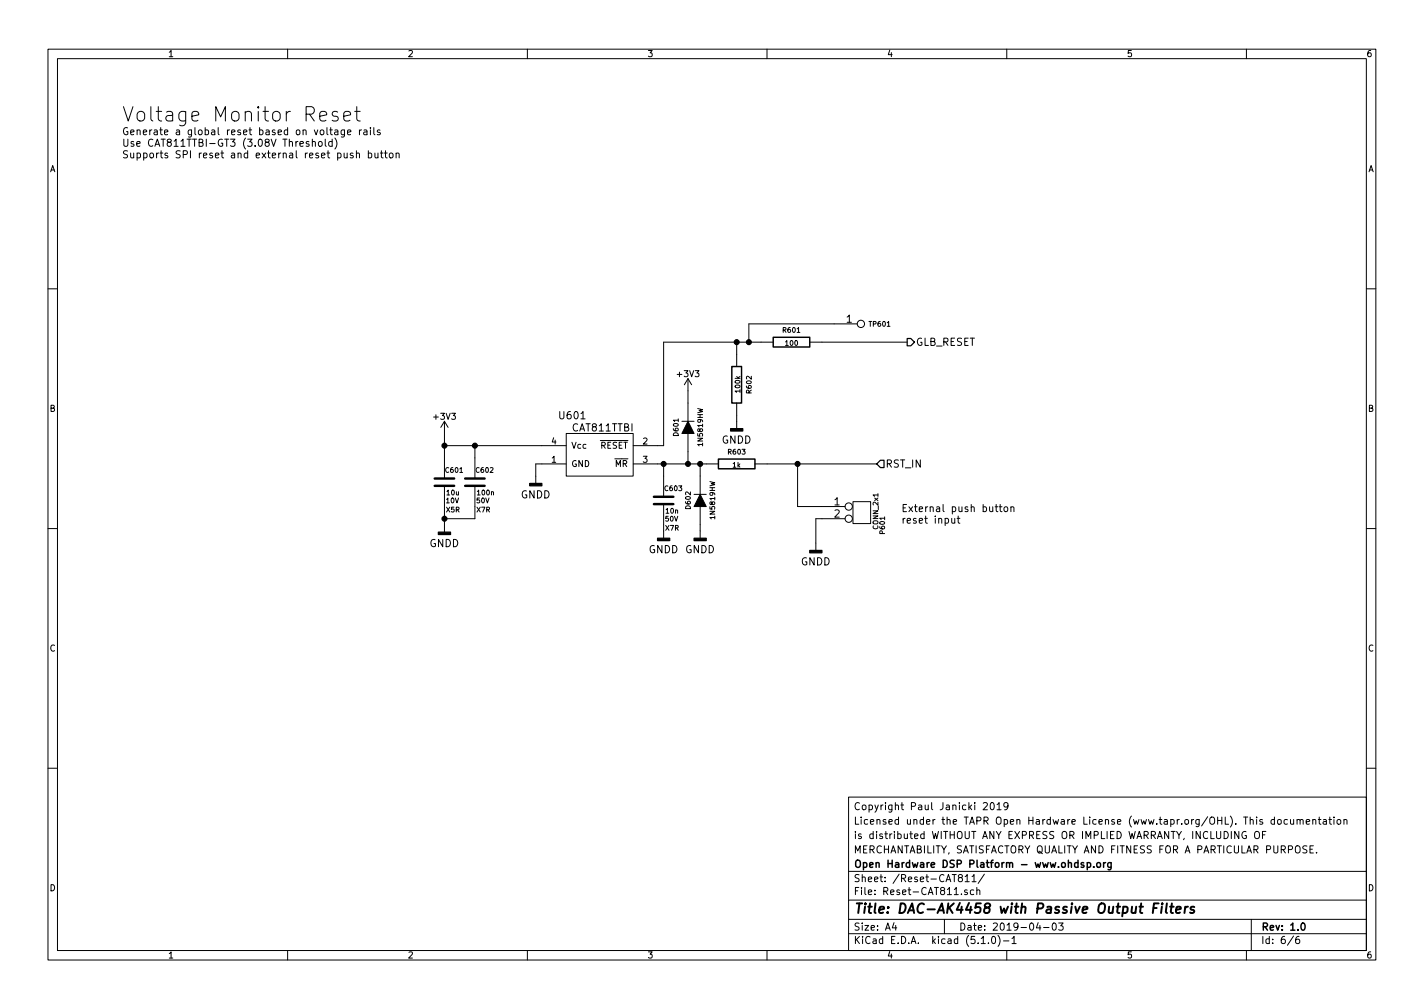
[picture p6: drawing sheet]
EESchema Schematic File Version 4
LIBS:DAC-AK4458-1.0-cache
EELAYER 29 0
EELAYER END
$Descr A4 11693 8268
encoding utf-8
Sheet 6 6
Title "DAC-AK4458 with Passive Output Filters"
Date "2019-04-03"
Rev "1.0"
Comp "Open Hardware DSP Platform - www.ohdsp.org"
Comment1 "MERCHANTABILITY, SATISFACTORY QUALITY AND FITNESS FOR A PARTICULAR PURPOSE."
Comment2 "is distributed WITHOUT ANY EXPRESS OR IMPLIED WARRANTY, INCLUDING OF "
Comment3 "Licensed under the TAPR Open Hardware License (www.tapr.org/OHL). This documentation"
Comment4 "Copyright Paul Janicki 2019"
$EndDescr
Text Notes 1000 1300 0    59   ~ 6
Generate a global reset based on voltage rails\nUse CAT811TTBI−GT3 (3.08V Threshold)\nSupports SPI reset and external reset push button
Text Notes 1000 1000 0    118  ~ 6
Voltage Monitor Reset
$Comp
L power:GNDD #PWR0602
U 1 1
P 6050 3450
F 0 "#PWR0602" H 6050 3200 60  0001 C CNN
F 1 "GNDD" H 6050 3300 60  0000 C CNN
F 2 "" H 6050 3450 60  0000 C CNN
F 3 "" H 6050 3450 60  0000 C CNN
	1    6050 3450
	-1   0    0    -1  
$EndComp
Text Notes 7400 4300 0    59   ~ 6
External push button\nreset input
$Comp
L power:GNDD #PWR0606
U 1 1
P 5450 4350
F 0 "#PWR0606" H 5450 4100 60  0001 C CNN
F 1 "GNDD" H 5450 4200 60  0000 C CNN
F 2 "" H 5450 4350 60  0000 C CNN
F 3 "" H 5450 4350 60  0000 C CNN
	1    5450 4350
	-1   0    0    -1  
$EndComp
$Comp
L power:GNDD #PWR0605
U 1 1
P 3650 4300
F 0 "#PWR0605" H 3650 4050 60  0001 C CNN
F 1 "GNDD" H 3650 4150 60  0000 C CNN
F 2 "" H 3650 4300 60  0000 C CNN
F 3 "" H 3650 4300 60  0000 C CNN
	1    3650 4300
	-1   0    0    -1  
$EndComp
$Comp
L power:GNDD #PWR0604
U 1 1
P 4400 3900
F 0 "#PWR0604" H 4400 3650 60  0001 C CNN
F 1 "GNDD" H 4400 3750 60  0000 C CNN
F 2 "" H 4400 3900 60  0000 C CNN
F 3 "" H 4400 3900 60  0000 C CNN
	1    4400 3900
	-1   0    0    -1  
$EndComp
Text HLabel 7450 2800 2    60   Output ~ 6
GLB_RESET
Text HLabel 7200 3800 2    60   Input ~ 6
RST_IN
$Comp
L power:GNDD #PWR0608
U 1 1
P 6700 4450
F 0 "#PWR0608" H 6700 4200 60  0001 C CNN
F 1 "GNDD" H 6700 4300 60  0000 C CNN
F 2 "" H 6700 4450 60  0000 C CNN
F 3 "" H 6700 4450 60  0000 C CNN
	1    6700 4450
	-1   0    0    -1  
$EndComp
$Comp
L MyKiCadLibs-Lib:PIN TP601
U 1 1
P 6850 2650
F 0 "TP601" H 7225 2650 40  0000 C CNN
F 1 "PIN" H 7350 2650 40  0001 C CNN
F 2 "MyKiCadLibs-Footprints:TP-2mm" H 7190 2540 60  0001 C CNN
F 3 "" H 7190 2540 60  0000 C CNN
	1    6850 2650
	1    0    0    -1  
$EndComp
$Comp
L MyKiCadLibs-Lib:CONN_2x1 P601
U 1 1
P 6750 4150
F 0 "P601" V 7245 3995 40  0000 C CNN
F 1 "CONN_2x1" V 7190 4110 40  0000 C CNN
F 2 "MyKiCadLibs-Footprints:CONN_SIL_2_1MM" H 7090 4040 60  0001 C CNN
F 3 "" H 7090 4040 60  0000 C CNN
F 4 "1x2 2.54mm pitch pin header" H 7000 3900 40  0001 C CNN "Description"
	1    6750 4150
	1    0    0    -1  
$EndComp
$Comp
L MyKiCadLibs-Lib:C C603
U 1 1
P 5450 4100
F 0 "C603" H 5450 4200 40  0000 L CNN
F 1 "10n" H 5460 4015 40  0000 L CNN
F 2 "MyKiCadLibs-Footprints:SMD-0805" H 5488 3950 30  0001 C CNN
F 3 "" H 5450 4200 60  0000 C CNN
F 4 "50V" H 5515 3950 40  0000 C CNN "Voltage"
F 5 "X7R" H 5520 3875 40  0000 C CNN "Type"
F 6 "Ceramic capacitor" H 5450 4400 40  0001 L CNN "Description"
F 7 "10%" H 5850 4600 40  0001 C CNN "Tolerance"
F 8 "0805" H 5450 4100 60  0001 C CNN "Size"
	1    5450 4100
	1    0    0    -1  
$EndComp
$Comp
L MyKiCadLibs-Lib:C C601
U 1 1
P 3650 3950
F 0 "C601" H 3650 4050 40  0000 L CNN
F 1 "10u" H 3660 3865 40  0000 L CNN
F 2 "MyKiCadLibs-Footprints:SMD-0805" H 3688 3800 30  0001 C CNN
F 3 "" H 3650 4050 60  0000 C CNN
F 4 "10V" H 3715 3800 40  0000 C CNN "Voltage"
F 5 "X5R" H 3720 3725 40  0000 C CNN "Type"
F 6 "Ceramic capacitor" H 3650 4250 40  0001 L CNN "Description"
F 7 "20%" H 4050 4450 40  0001 C CNN "Tolerance"
F 8 "0805" H 3650 3950 60  0001 C CNN "Size"
	1    3650 3950
	1    0    0    -1  
$EndComp
$Comp
L MyKiCadLibs-Lib:C C602
U 1 1
P 3900 3950
F 0 "C602" H 3900 4050 40  0000 L CNN
F 1 "100n" H 3910 3865 40  0000 L CNN
F 2 "MyKiCadLibs-Footprints:SMD-0805" H 3938 3800 30  0001 C CNN
F 3 "" H 3900 4050 60  0000 C CNN
F 4 "50V" H 3965 3800 40  0000 C CNN "Voltage"
F 5 "X7R" H 3970 3725 40  0000 C CNN "Type"
F 6 "Ceramic capacitor" H 3900 4250 40  0001 L CNN "Description"
F 7 "10%" H 4300 4450 40  0001 C CNN "Tolerance"
F 8 "0805" H 3900 3950 60  0001 C CNN "Size"
	1    3900 3950
	1    0    0    -1  
$EndComp
$Comp
L MyKiCadLibs-Lib:R R603
U 1 1
P 6050 3800
F 0 "R603" V 5950 3800 40  0000 C CNN
F 1 "1k" V 6057 3801 40  0000 C CNN
F 2 "MyKiCadLibs-Footprints:SMD-0805" V 5980 3800 30  0001 C CNN
F 3 "" V 5970 3800 30  0000 C CNN
F 4 "100mW" V 6150 3800 40  0001 C CNN "Power"
F 5 "Thick or thin film resistor" V 6295 3800 40  0001 C CNN "Description"
F 6 "0805" V 6225 3800 40  0001 C CNN "Size"
F 7 "1%" V 6375 3800 40  0001 C CNN "Tolerance"
	1    6050 3800
	0    -1   1    0   
$EndComp
$Comp
L MyKiCadLibs-Lib:R R601
U 1 1
P 6500 2800
F 0 "R601" V 6400 2800 40  0000 C CNN
F 1 "100" V 6507 2801 40  0000 C CNN
F 2 "MyKiCadLibs-Footprints:SMD-0805" V 6430 2800 30  0001 C CNN
F 3 "" V 6420 2800 30  0000 C CNN
F 4 "100mW" V 6600 2800 40  0001 C CNN "Power"
F 5 "Thick or thin film resistor" V 6745 2800 40  0001 C CNN "Description"
F 6 "0805" V 6675 2800 40  0001 C CNN "Size"
F 7 "1%" V 6825 2800 40  0001 C CNN "Tolerance"
	1    6500 2800
	0    1    1    0   
$EndComp
$Comp
L MyKiCadLibs-Lib:R R602
U 1 1
P 6050 3150
F 0 "R602" V 6150 3150 40  0000 C CNN
F 1 "100k" V 6057 3151 40  0000 C CNN
F 2 "MyKiCadLibs-Footprints:SMD-0805" V 5980 3150 30  0001 C CNN
F 3 "" V 5970 3150 30  0000 C CNN
F 4 "100mW" V 6150 3150 40  0001 C CNN "Power"
F 5 "Thick or thin film resistor" V 6295 3150 40  0001 C CNN "Description"
F 6 "0805" V 6225 3150 40  0001 C CNN "Size"
F 7 "1%" V 6375 3150 40  0001 C CNN "Tolerance"
	1    6050 3150
	1    0    0    -1  
$EndComp
Wire Wire Line
	6700 4250 6750 4250
Wire Wire Line
	6700 4450 6700 4250
Connection ~ 6550 3800
Wire Wire Line
	6300 3800 6550 3800
Wire Wire Line
	6550 3800 6550 4150
Wire Wire Line
	6550 4150 6750 4150
Wire Wire Line
	5450 3650 5400 3650
Connection ~ 5450 3800
Wire Wire Line
	5450 3900 5450 3800
Wire Wire Line
	5400 3800 5450 3800
Wire Wire Line
	6050 3400 6050 3450
Wire Wire Line
	4400 3800 4450 3800
Wire Wire Line
	4400 3900 4400 3800
Connection ~ 3900 3650
Connection ~ 3650 3650
Wire Wire Line
	3900 3650 3900 3750
Wire Wire Line
	3650 3550 3650 3650
Connection ~ 3650 4250
Wire Wire Line
	3650 4250 3900 4250
Wire Wire Line
	3900 4250 3900 4150
Wire Wire Line
	3650 4150 3650 4250
Wire Wire Line
	5450 4350 5450 4300
$Comp
L power:+3V3 #PWR0603
U 1 1
P 3650 3550
F 0 "#PWR0603" H 3650 3400 50  0001 C CNN
F 1 "+3V3" H 3650 3690 50  0000 C CNN
F 2 "" H 3650 3550 50  0001 C CNN
F 3 "" H 3650 3550 50  0001 C CNN
	1    3650 3550
	1    0    0    -1  
$EndComp
Wire Wire Line
	3650 3650 3900 3650
$Comp
L MyKiCadLibs-Lib:IC-RST-CAT811 U601
U 1 1
P 4450 3650
F 0 "U601" H 4700 3900 60  0000 C CNN
F 1 "CAT811TTBI" H 4950 3800 60  0000 C CNN
F 2 "MyKiCadLibs-Footprints:IC-SOT143" H 4900 3350 60  0001 C CNN
F 3 "" H 4450 3800 60  0000 C CNN
F 4 "CAT811/ADM811 - 4-Pin Microprocessor Power Supply Supervisor with Manual Reset - Active Low" H 4950 3250 60  0001 C CNN "Description"
	1    4450 3650
	1    0    0    -1  
$EndComp
Wire Wire Line
	5450 2800 6050 2800
Wire Wire Line
	5450 2800 5450 3650
Wire Wire Line
	6050 2900 6050 2800
Connection ~ 6050 2800
$Comp
L MyKiCadLibs-Lib:DIODE D601
U 1 1
P 5650 3500
F 0 "D601" H 5650 3600 40  0000 C CNN
F 1 "1N5819HW" H 5650 3400 40  0000 C CNN
F 2 "MyKiCadLibs-Footprints:DIODE-SOD-123" H 5650 3500 60  0001 C CNN
F 3 "" H 5650 3500 60  0000 C CNN
F 4 "1A 40V Schottky Rectifier - SOD-123" H 5650 3500 60  0001 C CNN "Description"
	1    5650 3500
	0    -1   -1   0   
$EndComp
$Comp
L power:+3V3 #PWR0601
U 1 1
P 5650 3200
F 0 "#PWR0601" H 5650 3050 50  0001 C CNN
F 1 "+3V3" H 5650 3340 50  0000 C CNN
F 2 "" H 5650 3200 50  0001 C CNN
F 3 "" H 5650 3200 50  0001 C CNN
	1    5650 3200
	1    0    0    -1  
$EndComp
Wire Wire Line
	5650 3200 5650 3300
Wire Wire Line
	5650 3700 5650 3800
Connection ~ 5650 3800
$Comp
L MyKiCadLibs-Lib:DIODE D602
U 1 1
P 5750 4100
F 0 "D602" H 5750 4200 40  0000 C CNN
F 1 "1N5819HW" H 5750 4000 40  0000 C CNN
F 2 "MyKiCadLibs-Footprints:DIODE-SOD-123" H 5750 4100 60  0001 C CNN
F 3 "" H 5750 4100 60  0000 C CNN
F 4 "1A 40V Schottky Rectifier - SOD-123" H 5750 4100 60  0001 C CNN "Description"
	1    5750 4100
	0    -1   -1   0   
$EndComp
$Comp
L power:GNDD #PWR0607
U 1 1
P 5750 4350
F 0 "#PWR0607" H 5750 4100 60  0001 C CNN
F 1 "GNDD" H 5750 4200 60  0000 C CNN
F 2 "" H 5750 4350 60  0000 C CNN
F 3 "" H 5750 4350 60  0000 C CNN
	1    5750 4350
	-1   0    0    -1  
$EndComp
Wire Wire Line
	5750 4300 5750 4350
Wire Wire Line
	5750 3900 5750 3800
Connection ~ 5750 3800
Wire Wire Line
	5450 3800 5650 3800
Wire Wire Line
	3900 3650 4450 3650
Wire Wire Line
	3650 3650 3650 3750
Wire Wire Line
	3650 4250 3650 4300
Wire Wire Line
	6050 2800 6150 2800
Wire Wire Line
	5650 3800 5750 3800
Wire Wire Line
	5750 3800 5800 3800
Wire Wire Line
	6550 3800 7200 3800
Wire Wire Line
	6750 2800 7450 2800
Wire Wire Line
	6150 2650 6150 2800
Wire Wire Line
	6150 2650 6850 2650
Connection ~ 6150 2800
Wire Wire Line
	6150 2800 6250 2800
$EndSCHEMATC
